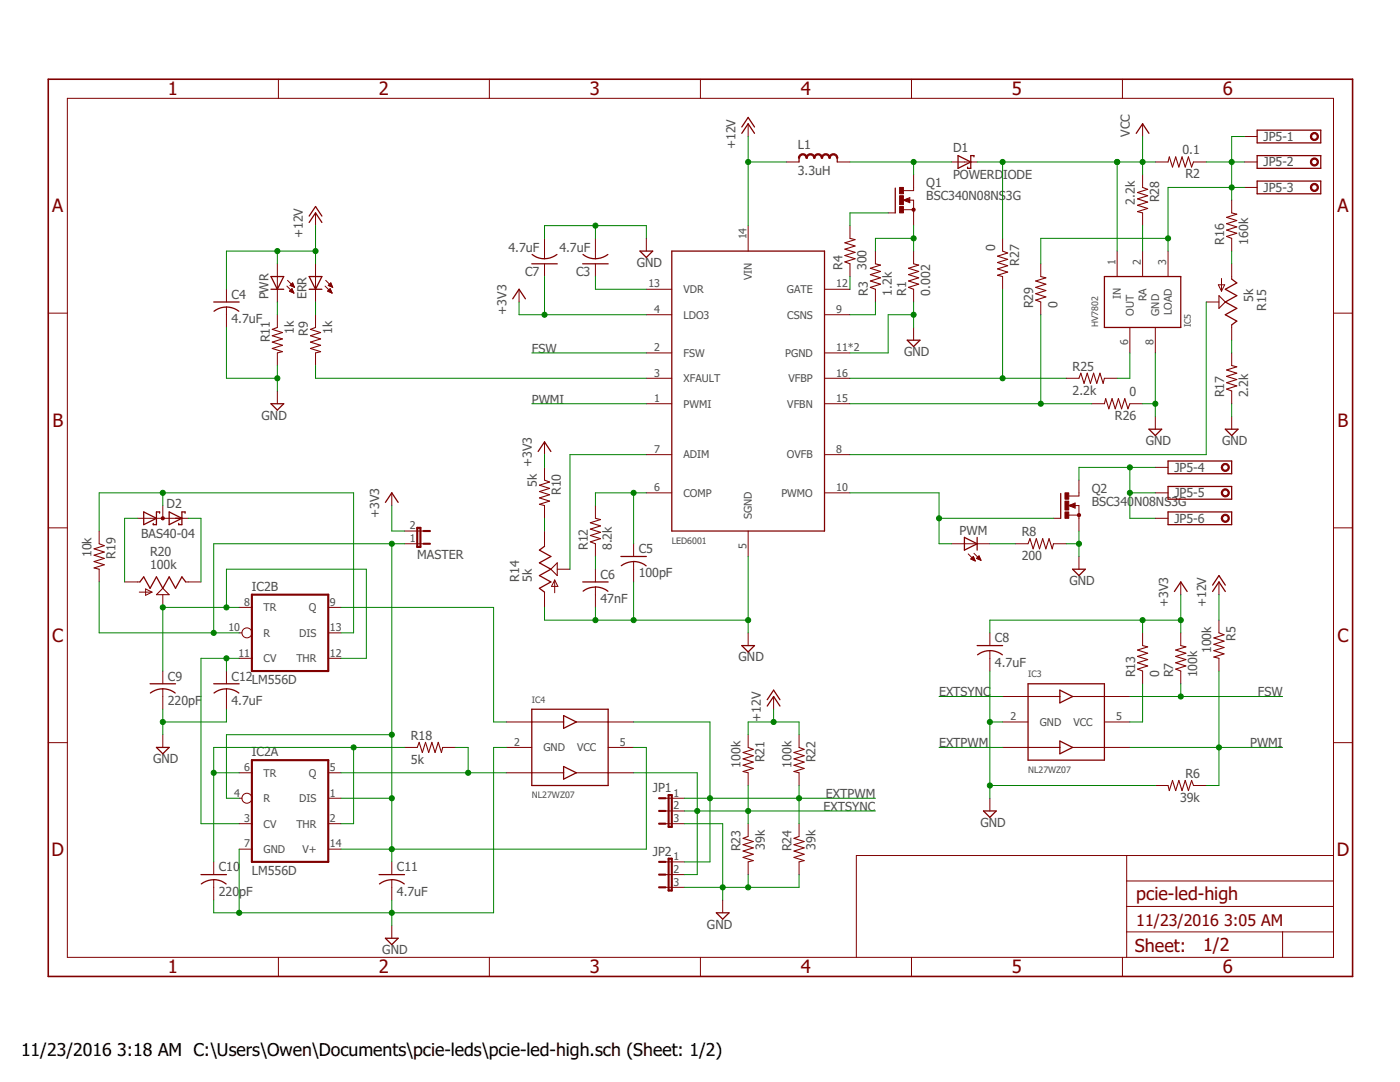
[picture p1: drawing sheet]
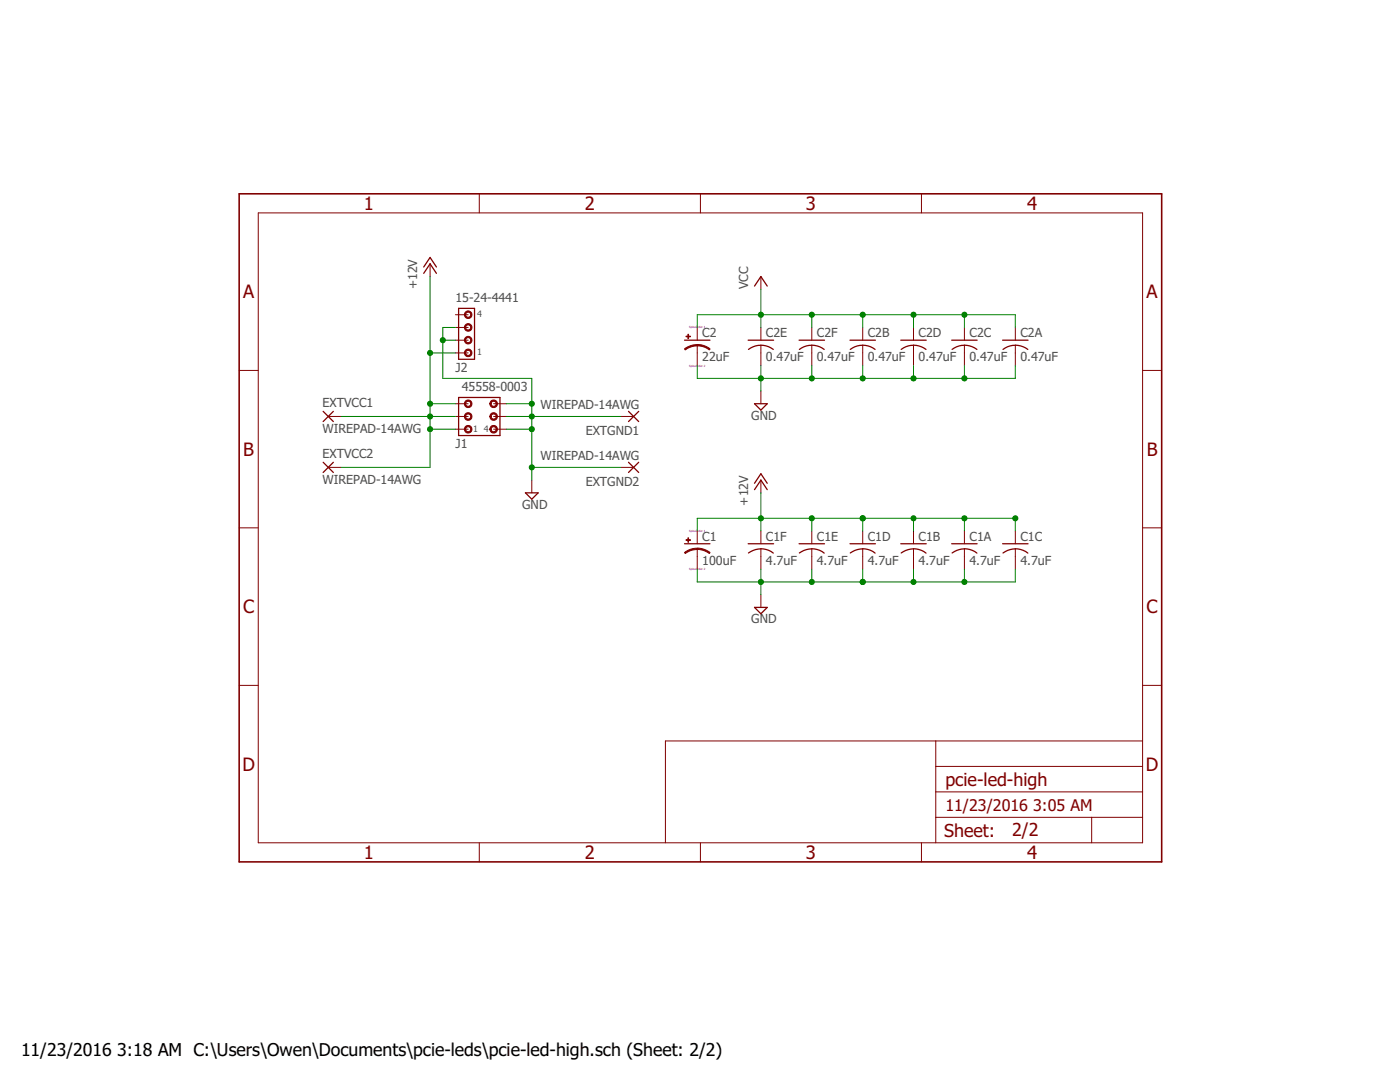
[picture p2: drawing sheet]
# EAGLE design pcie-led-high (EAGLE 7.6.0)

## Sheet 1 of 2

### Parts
C3  4.7uF  C-USC0603  [C0603]
C4  4.7uF  C-USC0603  [C0603]
C5  100pF  C-USC0603  [C0603]
C6  47nF  C-USC0603  [C0603]
C7  4.7uF  C-USC0603  [C0603]
C8  4.7uF  C-USC0603  [C0603]
C9  220pF  C-USC0603  [C0603]
C10  220pF  C-USC0603  [C0603]
C11  4.7uF  C-USC0603  [C0603]
C12  4.7uF  C-USC0603  [C0603]
D1  POWERDIODE  [LFPACK56-TO277]
D2  BAS40-04  [SOT23]
ERR  LEDCHIP-LED0805  [CHIP-LED0805]
IC1  LED6001  [HTSSOP-16]
IC2  LM556D  [SO14]
IC3  NL27WZ07  [SOT363]
IC4  NL27WZ07  [SOT363]
IC5  HV7802  [MSOP08]
JP1  JP2E  [JP2]
JP2  JP2E  [JP2]
JP5  OSTTE06  [OSTTE06]
L1  3.3uH  SRP1770TA  [SRP1770TA]
MASTER  JP1E  [JP1]
PWM  LEDCHIP-LED0805  [CHIP-LED0805]
PWR  LEDCHIP-LED0805  [CHIP-LED0805]
Q1  BSC340N08NS3G  [PG-TDSON-8]
Q2  BSC340N08NS3G  [PG-TDSON-8]
R1  0.002  R-US_R1206  [R1206]
R2  0.1  R-US_R2512  [R2512]
R3  1.2k  R-US_R0603  [R0603]
R4  300  R-US_R0603  [R0603]
R5  100k  R-US_R0603  [R0603]
R6  39k  R-US_R0603  [R0603]
R7  100k  R-US_R0603  [R0603]
R8  200  R-US_R0603  [R0603]
R9  1k  R-US_R0603  [R0603]
R10  5k  R-US_R0603  [R0603]
R11  1k  R-US_R0603  [R0603]
R12  8.2k  R-US_R0603  [R0603]
R13  0  R-US_R0603  [R0603]
R14  5k  ST4ETB  [ST-4EB]
R15  5k  ST4ETB  [ST-4EB]
R16  160k  R-US_R0603  [R0603]
R17  2.2k  R-US_R0603  [R0603]
R18  5k  R-US_R0603  [R0603]
R19  10k  R-US_R0603  [R0603]
R20  100k  P260T  [P260T]
R21  100k  R-US_R0603  [R0603]
R22  100k  R-US_R0603  [R0603]
R23  39k  R-US_R0603  [R0603]
R24  39k  R-US_R0603  [R0603]
R25  2.2k  R-US_R0603  [R0603]
R26  0  R-US_R0603  [R0603]
R27  0  R-US_R0603  [R0603]
R28  2.2k  R-US_R0603  [R0603]
R29  0  R-US_R0603  [R0603]

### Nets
+3V3: C7.1 C8.1 IC1.4(LDO3) MASTER.2 R7.2 R10.1 R13.2
+12V: C4.1 ERR.A IC1.14(VIN) L1.P$1 PWR.A R5.1 R21.1 R22.1 ; also sheet 2
CSNS: Q1.1(S) Q1.2(S) Q1.3(S) R1.2 R3.2
EXTPWM: IC3.3(IN2) IC4.6(OUT1) JP1.1 JP2.1 R22.2 R24.1
EXTSYNC: IC3.1(IN1) IC4.4(OUT2) JP1.2 JP2.2 R21.2 R23.1
FSW: IC1.2(FSW) IC3.6(OUT1) R7.1
GND: C3.2 C4.2 C5.2 C6.2 C7.2 C8.2 C9.2 C10.2 C11.2 C12.2 IC1.5(SGND) IC1.11(PGND) IC1.PAD(PGND) IC2.7(A:GND) IC3.2(GND) IC4.2(GND) IC5.8(GND) JP1.3 JP2.3 Q2.1(S) Q2.2(S) Q2.3(S) R1.1 R6.2 R8.2 R11.2 R14.1(A) R17.1 R23.2 R24.2 R26.1 ; also sheet 2
L+: D1.A L1.P$2 Q1.5(D) Q1.6(D) Q1.7(D) Q1.8(D) Q1.TH(D)
LED+: IC5.3(LOAD) JP5.1 JP5.2 JP5.3 R2.1 R16.2 R29.2
LED-: JP5.4 JP5.5 JP5.6 Q2.5(D) Q2.6(D) Q2.7(D) Q2.8(D) Q2.TH(D)
N$1: PWM.C R8.1
N$2: IC1.10(PWMO) PWM.A Q2.4(G)
N$3: Q1.4(G) R4.2
N$4: C11.1 IC2.1(A:DIS) IC2.4(A:R) IC2.10(B:R) IC2.14(A:V+) IC4.5(VCC) MASTER.1 R19.2
N$5: IC1.12(GATE) R4.1
N$6: IC2.5(A:Q) IC4.3(IN2) R18.2
N$7: R15.1(A) R16.1
N$8: IC2.9(B:Q) IC4.1(IN1)
N$9: C5.1 IC1.6(COMP) R12.2
N$10: C6.1 R12.1
N$11: IC1.8(OVFB) R15.2(S)
N$12: IC1.7(ADIM) R14.2(S)
N$13: R15.3(E) R17.2
N$14: R10.2 R14.3(E)
N$15: IC1.9(CSNS) R3.1
N$16: IC3.5(VCC) R13.1
N$17: IC5.6(OUT) R25.2
N$18: C12.1 IC2.3(A:CV) IC2.11(B:CV)
N$19: IC5.2(RA) R28.2
N$20: IC1.15(VFBN) R26.2 R29.1
N$21: C10.1 IC2.2(A:THR) IC2.6(A:TR) R18.1
N$22: ERR.C R9.1
N$23: D2.2(C2) R20.3(E)
N$24: D2.1(A1) R20.1(A)
N$25: C9.1 IC2.8(B:TR) IC2.12(B:THR) R20.2(S)
N$26: D2.3(C1A2) IC2.13(B:DIS) R19.1
N$27: PWR.C R11.1
N$29: C3.1 IC1.13(VDR)
PWMI: IC1.1(PWMI) IC3.4(OUT2) R5.2 R6.1
VCC: D1.C1(C) D1.C2(C) D1.C3(C) D1.C4(C) D1.TH(C) IC5.1(IN) R2.2 R27.1 R28.1 ; also sheet 2
VFBP: IC1.16(VFBP) R25.1 R27.2
XFAULT: IC1.3(XFAULT) R9.2

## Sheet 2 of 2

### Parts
C1  100uF  CPOL-USE3.5-8  [E3,5-8]
C1A  4.7uF  C-USC0805  [C0805]
C1B  4.7uF  C-USC0805  [C0805]
C1C  4.7uF  C-USC0805  [C0805]
C1D  4.7uF  C-USC0805  [C0805]
C1E  4.7uF  C-USC0805  [C0805]
C1F  4.7uF  C-USC0805  [C0805]
C2  22uF  CPOL-USE3.5-8  [E3,5-8]
C2A  0.47uF  C-USC0805  [C0805]
C2B  0.47uF  C-USC0805  [C0805]
C2C  0.47uF  C-USC0805  [C0805]
C2D  0.47uF  C-USC0805  [C0805]
C2E  0.47uF  C-USC0805  [C0805]
C2F  0.47uF  C-USC0805  [C0805]
EXTGND1  WIREPAD-14AWG  [WIREPAD-14AWG]
EXTGND2  WIREPAD-14AWG  [WIREPAD-14AWG]
EXTVCC1  WIREPAD-14AWG  [WIREPAD-14AWG]
EXTVCC2  WIREPAD-14AWG  [WIREPAD-14AWG]
J1  45558-0003  [45558-0003]
J2  15-24-4441  [15-24-4441]

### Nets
+12V: C1.+ C1A.1 C1B.1 C1C.1 C1D.1 C1E.1 C1F.1 EXTVCC1.TP(P) EXTVCC2.TP(P) J1.1 J1.2 J1.3 J2.1 ; also sheet 1
GND: C1.- C1A.2 C1B.2 C1C.2 C1D.2 C1E.2 C1F.2 C2.- C2A.2 C2B.2 C2C.2 C2D.2 C2E.2 C2F.2 EXTGND1.TP(P) EXTGND2.TP(P) J1.4 J1.5 J1.6 J2.2 J2.3 ; also sheet 1
VCC: C2.+ C2A.1 C2B.1 C2C.1 C2D.1 C2E.1 C2F.1 ; also sheet 1
Unconnected: J2.4
